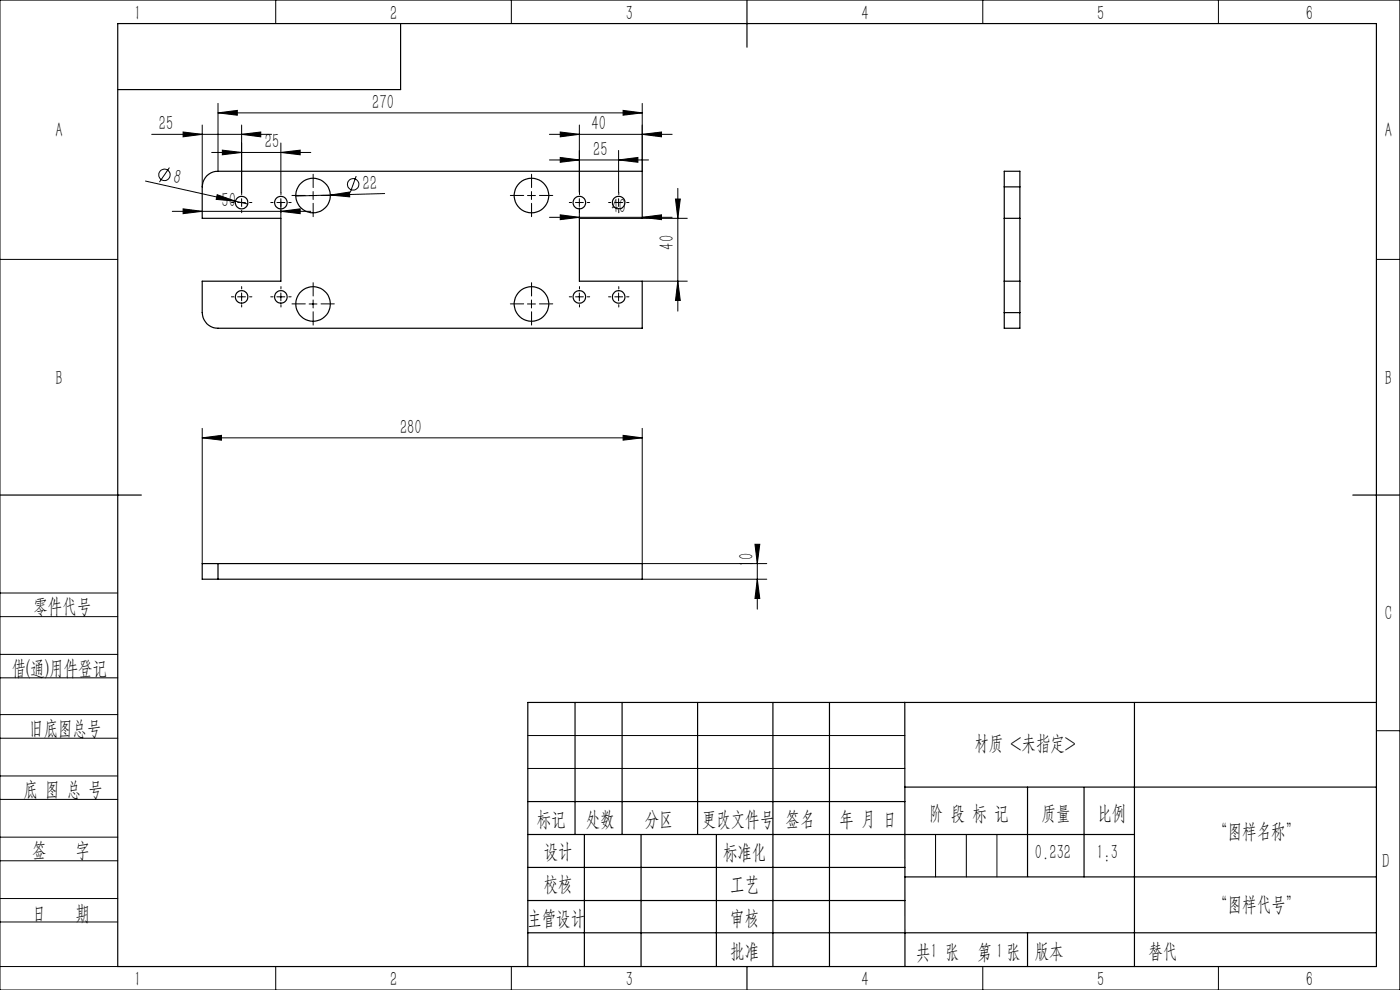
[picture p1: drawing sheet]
<svg xmlns="http://www.w3.org/2000/svg" width="297mm" height="210mm" viewBox="0 0 297 210" stroke-linecap="round" stroke-linejoin="round" font-family="sans-serif">
<g fill="none" stroke="#000" stroke-width=".25">
<path d="M25 5h267v200h-267zM85 5v14h-60M158.5 0v10M43.9 37.3l.4-.3a3.1 3.1 0 0 1 1.9-.7h90v10h-13.3v13.3h13.3v10h-90a3.3 3.3 0 0 1-3.3-3.3v-6.7h16.7v-13.3h-16.7v-6.7a3.5 3.5 0 0 1 1-2.3zM213 39.6v-3.3h3.4v3.3M213 39.6v26.7M213 39.6h3.4M216.4 39.6v26.7M213 59.6h3.4M213 46.3h3.4M213 66.3v3.3h3.4v-3.3M213 66.3h3.4"/>
<path d="M0 105h30M46.2 119.5h-3.3v3.4h3.3M46.2 119.5h90v3.4h-90M46.2 119.5v3.4M287 105h10M122 149v28M132 149v28M148 149v28M164 149v56M176 149v56M191.9 149l.1 56M240.7 149v56"/>
<path d="M292 149h-180v56M112 177h128.7M112 170h80M124 177v28M136 177v28M152 177v28M191.9 167h100.1M218 167v18.9M230 167v19M112 197.9h180M112 184h80M112 191h80"/>
<path d="M192 186h100M218 197.9v7.1M158.5 205v5"/>
<circle cx="51.3" cy="43" r="1.33"/>
<circle cx="59.6" cy="43" r="1.33"/>
<circle cx="66.4" cy="41.5" r="3.7"/>
<circle cx="112.7" cy="41.5" r="3.7"/>
<circle cx="122.9" cy="43" r="1.33"/>
<circle cx="131.3" cy="43" r="1.34"/>
<circle cx="51.3" cy="63" r="1.33"/>
<circle cx="59.6" cy="63" r="1.33"/>
<circle cx="66.4" cy="64.5" r="3.7"/>
<circle cx="112.7" cy="64.5" r="3.7"/>
<circle cx="122.9" cy="63" r="1.33"/>
<circle cx="131.3" cy="63" r="1.34"/>
</g>
<g fill="none" stroke="#000" stroke-width=".21">
<path d="M0 0h297v210h-297zM58.5 0v5M108.5 0v5M208.5 0v5M258.5 0v5M30.9 38.4l19.1 4.3M32.2 28.5h25.4M35.9 35.6l-2.1 3M38.8 28l4.1 .5-4.1 .5zM42.9 26.5v13.1M44.9 32.3h21M46.2 23.9l4.1-.5v1z"/>
<path d="M46.2 21.9v14.4M46.2 23.9h90M47.2 31.8l4.1 .5-4.1 .5zM51.3 28.5l4-.5v1zM51.3 26.5v14.3M59.6 32.3l4.1-.5v1zM59.6 30.3v10.5M75.6 37.4l-1.3 3.4M116.6 28.5h26M116.6 33.9h21M118.9 28l4 .5-4 .5zM118.9 33.4l4 .5-4 .5z"/>
<path d="M122.9 26.5v14.3M131.2 33.9l4.1-.5v1zM131.2 31.9v8.9M132.2 23.4l4 .5-4 .5zM136.2 28.5l4.1-.5v1zM136.2 21.9v14.4M143.8 40v26M0 55h25M36.5 44.8h29.4M38.8 44.3l4.1 .5-4.1 .5zM46.1 41.3l3.9 1.4-4.1-.4zM50 42.7l2.6 .6"/>
<path d="M50.4 43h1.7M51.3 42.1v1.7M58.7 43h1.7M59.6 42.1v4.2M59.6 44.8l4.1-.5v1zM65.6 41.5h1.6M66.4 40.6v1.7M70.1 41.4l4.1-.7v1.1zM81.6 41.1l-18.8 .5M111.9 41.5h1.7M112.7 40.6v1.7M116.6 46.1h26"/>
<path d="M118.9 45.6l4 .5-4 .5zM122.1 43h1.7M122.9 42.1v1.7M122.9 44.1v2.2M130.4 43h1.7M131.2 42.1v1.7M136.2 46.1l4.1-.5v1zM136.2 46.3h9.6M136.2 59.6h9.6M143.3 42.2h1l-.5 4.1zM143.8 59.6l.5 4.1h-1zM292 55h5"/>
<path d="M50.4 63h1.7M51.3 62.2v1.6M58.7 63h1.7M59.6 62.2v1.6M65.6 64.5h1.6M66.4 63.6v1.7M111.9 64.5h1.7M112.7 63.6v1.7M122.1 63h1.7M122.9 62.2v1.6M130.4 63h1.7M131.2 62.2v1.6"/>
<path d="M42.9 92.9l4.1-.6v1.1zM42.9 90.9v28.6M42.9 92.9h93.3M132.2 92.3l4 .6-4 .5zM136.2 90.9v28.6h26.5M160.2 115.5h1l-.5 4zM160.7 115.7v13.5M0 138.8h25M0 125.8h25M0 130.8h25M136.2 122.9h26.5M160.7 122.9l.5 4.1h-1z"/>
<path d="M0 143.8h25M0 156.6h25M0 151.6h25M112 156h80M292 155h5M0 169.6h25M0 164.6h25M0 177.6h25M112 163h80M198.5 177v9M205 177v9M211.5 177v9"/>
<path d="M0 182.6h25M0 190.6h25M0 195.6h25M0 205h25M58.5 205v5M108.5 205v5M208.5 205v5M258.5 205v5"/>
<circle cx="34.9" cy="37.1" r="1.2"/>
<circle cx="74.9" cy="39.1" r="1.22"/>
</g>
<g fill="none" stroke="#000" stroke-width=".21" stroke-dasharray="30.5 1.3 1.3 1.3">
<path d="M66.4 39.8v-2.8M112.8 39.8v-2.8M49.6 43h-.5M51.3 41.3v-.5M51.3 44.6v.5M52.9 43h.5M57.9 43h-.5M59.6 41.3v-.5M59.6 44.6v.5M61.3 43h.5M64.8 41.5h-2.9M66.4 43.1v2.9"/>
<path d="M68.1 41.5h2.8M111.1 41.5h-2.8M112.8 43.1v2.9M114.4 41.5h2.9M121.3 43h-.5M122.9 41.3v-.5M122.9 44.6v.5M124.6 43h.5M129.6 43h-.5M131.3 41.3v-.5M131.3 44.6v.5M132.9 43h.5"/>
<path d="M49.6 63h-.5M51.3 61.3v-.5M51.3 64.6v.5M52.9 63h.5M57.9 63h-.5M59.6 61.3v-.5M59.6 64.6v.5M61.3 63h.5M64.8 64.5h-2.9M66.4 62.8v-2.8M66.4 66.1v2.9M68.1 64.5h2.8"/>
<path d="M111.1 64.5h-2.8M112.8 62.8v-2.8M112.8 66.1v2.9M114.4 64.5h2.9M121.3 63h-.5M122.9 61.3v-.5M122.9 64.6v.5M124.6 63h.5M129.6 63h-.5M131.3 61.3v-.5M131.3 64.6v.5M132.9 63h.5"/>
</g>
<g fill="#000">
<path d="M46.1 41.3l3.9 1.4-4.1-.4zM70.1 41.4l4.1-.7v1.1z"/>
<path d="M118.9 28l4 .5-4 .5zM136.2 28.5l4.1-.5v1z"/>
<path d="M132.2 23.4l4 .5-4 .5zM46.2 23.9l4.1-.5v1zM59.6 44.8l4.1-.5v1zM38.8 44.3l4.1 .5-4.1 .5zM51.3 28.5l4-.5v1zM38.8 28l4.1 .5-4.1 .5zM59.6 32.3l4.1-.5v1zM47.2 31.8l4.1 .5-4.1 .5zM131.2 33.9l4.1-.5v1zM118.9 33.4l4 .5-4 .5zM132.2 92.3l4 .6-4 .5zM42.9 92.9l4.1-.6v1.1z"/>
<path d="M136.2 46.1l4.1-.5v1zM118.9 45.6l4 .5-4 .5z"/>
<path d="M143.3 42.2h1l-.5 4.1zM143.8 59.6l.5 4.1h-1z"/>
<path d="M160.7 122.9l.5 4.1h-1zM160.2 115.5h1l-.5 4z"/>
</g>
<g font-size="4.4">
<text x="28.5" y="4.1">1</text>
<text x="82.7" y="4.1">2</text>
<text x="132.7" y="4.1">3</text>
<text x="182.7" y="4.1">4</text>
<text x="232.7" y="4.1">5</text>
<text x="277" y="4.1">6</text>
<text x="79" y="23">270</text>
<text x="11.7" y="29.1">A</text>
<text x="33.7" y="27.6">25</text>
<text x="125.5" y="27.6">40</text>
<text x="293.8" y="29.1">A</text>
<text x="56.2" y="31.4">25</text>
<text x="125.9" y="33">25</text>
<text x="36.6" y="38.8" transform="rotate(13 36.6 38.8)">8</text>
<text x="77" y="40.3" transform="rotate(-2 77 40.3)">22</text>
<text x="47" y="43.9">50</text>
<text x="129.7" y="45.2">40</text>
<text x="142.9" y="52.9" transform="rotate(-90 142.9 52.9)">40</text>
<text x="11.7" y="81.6">B</text>
<text x="293.8" y="81.6">B</text>
<text x="84.9" y="92">280</text>
<text x="159.8" y="120.3" transform="rotate(-90 159.8 120.3)">10</text>
<text x="7.1" y="130.1">零件代号</text>
<text x="293.7" y="131.6">C</text>
<text x="2.5" y="143.2">借(通)用件登记</text>
<text x="6.2" y="155.8">旧底图总号</text>
<text x="206.7" y="159.1">材质 &lt;未指定&gt;</text>
<text x="5" y="168.9">底 图 总 号</text>
<text x="197.1" y="173.8">阶 段 标 记</text>
<text x="221" y="173.8">质量</text>
<text x="232.8" y="173.8">比例</text>
<text x="113.9" y="175.2">标记</text>
<text x="124.3" y="175.2">处数</text>
<text x="136.8" y="175.2">分区</text>
<text x="148.9" y="175.2">更改文件号</text>
<text x="166.7" y="175.2">签名</text>
<text x="178.1" y="175.2">年 月 日</text>
<text x="257.4" y="177.8">“图样名称”</text>
<text x="6.8" y="181.9">签</text>
<text x="16" y="181.9">字</text>
<text x="115.3" y="182.1">设计</text>
<text x="153.4" y="182.2">标准化</text>
<text x="219.6" y="182.1">0.232</text>
<text x="232.6" y="182.1">1:3</text>
<text x="293.2" y="184.1">D</text>
<text x="115.3" y="189">校核</text>
<text x="154.9" y="189">工艺</text>
<text x="6.8" y="195.2">日</text>
<text x="16" y="195.2">期</text>
<text x="111.9" y="196.2">主管设计</text>
<text x="154.9" y="196.2">审核</text>
<text x="257.4" y="193.2">“图样代号”</text>
<text x="154.9" y="203.1">批准</text>
<text x="194.4" y="203.4">共 张</text>
<text x="197.4" y="203.1">1</text>
<text x="207.4" y="203.4">第 张</text>
<text x="211.3" y="203.1">1</text>
<text x="219.5" y="203.1">版本</text>
<text x="243.6" y="203.1">替代</text>
<text x="28.5" y="209.1">1</text>
<text x="82.7" y="209.1">2</text>
<text x="132.7" y="209.1">3</text>
<text x="182.7" y="209.1">4</text>
<text x="232.7" y="209.1">5</text>
<text x="277" y="209.1">6</text>
</g>
</svg>
